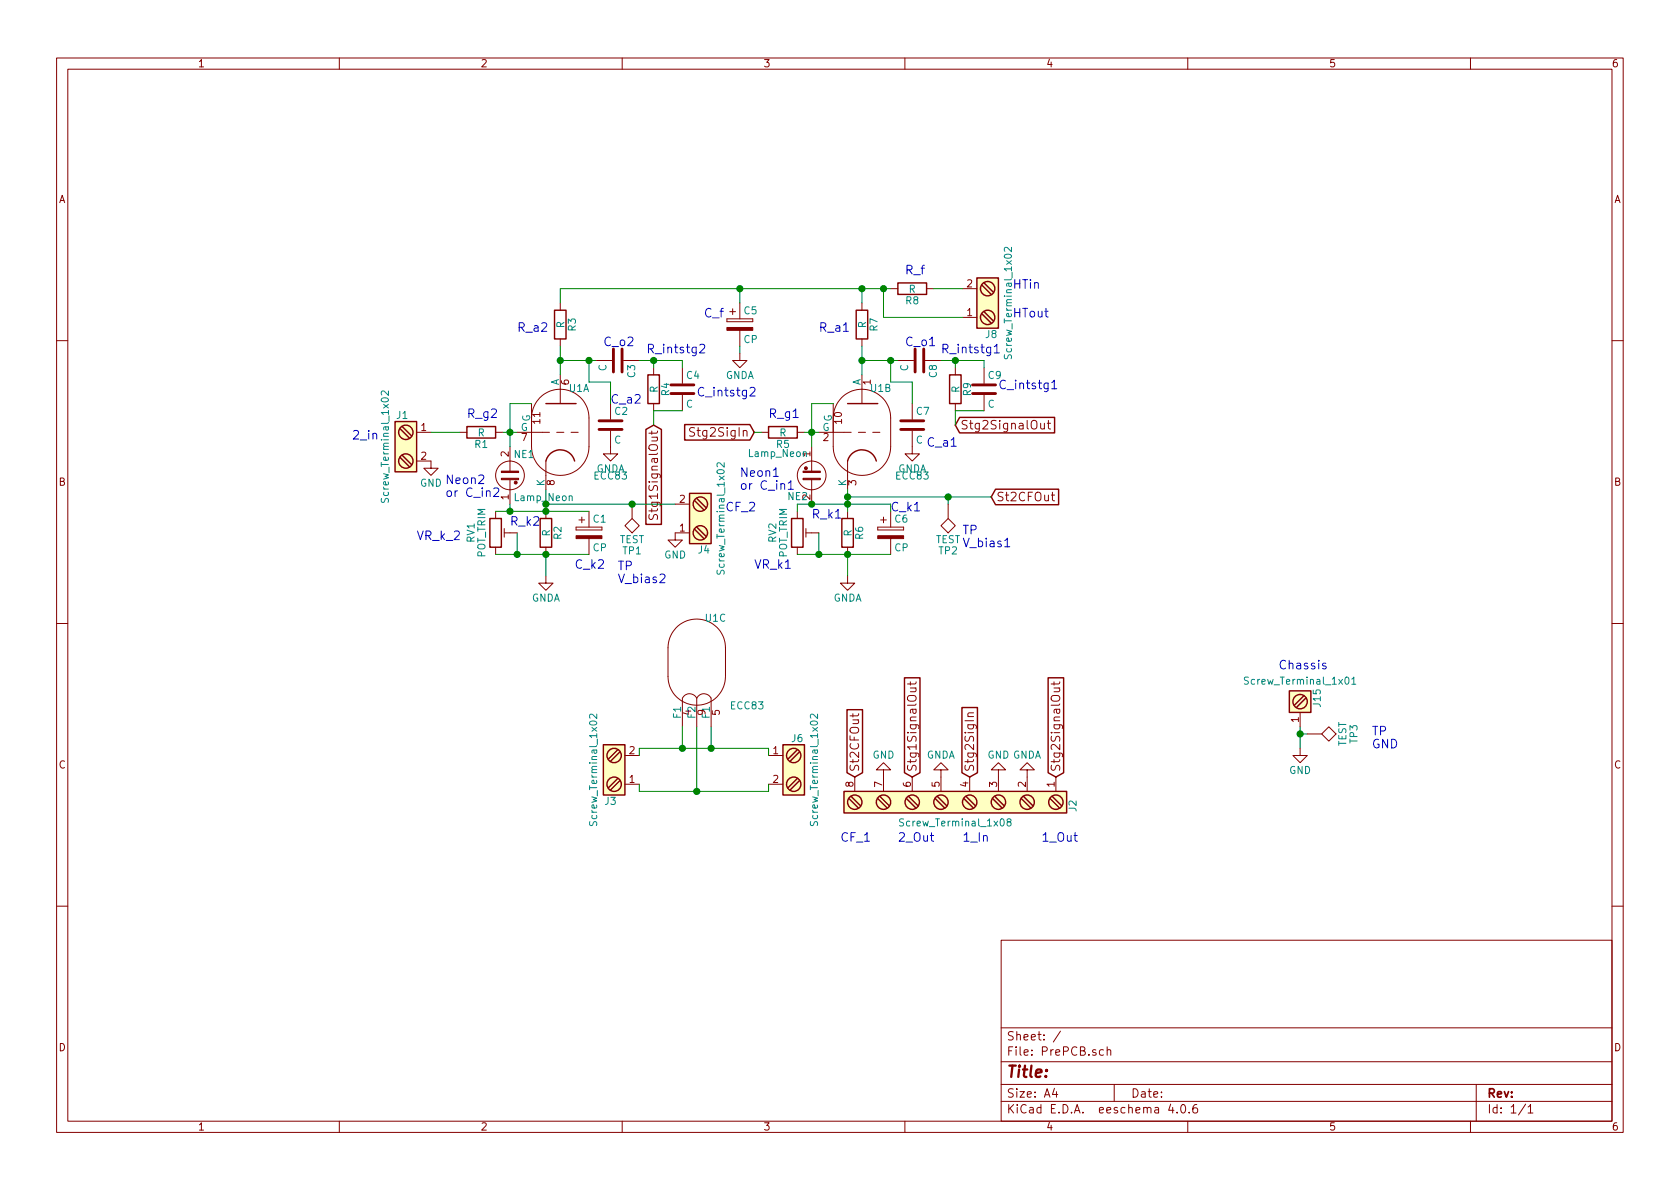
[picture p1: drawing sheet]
EESchema Schematic File Version 4
EELAYER 30 0
EELAYER END
$Descr A4 11693 8268
encoding utf-8
Sheet 1 1
Title ""
Date ""
Rev ""
Comp ""
Comment1 ""
Comment2 ""
Comment3 ""
Comment4 ""
$EndDescr
$Comp
L TristanValvesSch:ECC83 U1
U 1 1
P 3900 3000
F 0 "U1" H 4030 3310 50  0000 C CNN
F 1 "ECC83" H 4250 2700 50  0000 C CNN
F 2 "TristanValves:VALVE-ECC-83-1-TC-Oct" H 4170 2600 50  0001 C CNN
F 3 "" H 3900 3000 60  0001 C CNN
F 4 "" H 0   0   50  0001 C CNN "MFR"
F 5 "" H 0   0   50  0001 C CNN "MPN"
F 6 "" H 0   0   50  0001 C CNN "SPR"
F 7 "" H 0   0   50  0001 C CNN "SPN"
F 8 "" H 0   0   50  0001 C CNN "SPURL"
	1    3900 3000
	1    0    0    -1  
$EndComp
$Comp
L TristanValvesSch:ECC83 U1
U 2 1
P 6000 3000
F 0 "U1" H 6130 3310 50  0000 C CNN
F 1 "ECC83" H 6350 2700 50  0000 C CNN
F 2 "TristanValves:VALVE-ECC-83-1-TC-Oct" H 6270 2600 50  0001 C CNN
F 3 "" H 6000 3000 60  0001 C CNN
F 4 "" H 0   0   50  0001 C CNN "MFR"
F 5 "" H 0   0   50  0001 C CNN "MPN"
F 6 "" H 0   0   50  0001 C CNN "SPR"
F 7 "" H 0   0   50  0001 C CNN "SPN"
F 8 "" H 0   0   50  0001 C CNN "SPURL"
	2    6000 3000
	1    0    0    -1  
$EndComp
$Comp
L PrePCB-rescue:R-device R3
U 1 1
P 3900 2250
F 0 "R3" V 3980 2250 50  0000 C CNN
F 1 "R" V 3900 2250 50  0000 C CNN
F 2 "Resistors_THT:R_Axial_DIN0414_L11.9mm_D4.5mm_P15.24mm_Horizontal" V 3830 2250 50  0001 C CNN
F 3 "" H 3900 2250 50  0001 C CNN
F 4 "" H 0   0   50  0001 C CNN "MFR"
F 5 "" H 0   0   50  0001 C CNN "MPN"
F 6 "" H 0   0   50  0001 C CNN "SPR"
F 7 "" H 0   0   50  0001 C CNN "SPN"
F 8 "" H 0   0   50  0001 C CNN "SPURL"
	1    3900 2250
	1    0    0    -1  
$EndComp
$Comp
L PrePCB-rescue:R-device R7
U 1 1
P 6000 2250
F 0 "R7" V 6080 2250 50  0000 C CNN
F 1 "R" V 6000 2250 50  0000 C CNN
F 2 "Resistors_THT:R_Axial_DIN0414_L11.9mm_D4.5mm_P15.24mm_Horizontal" V 5930 2250 50  0001 C CNN
F 3 "" H 6000 2250 50  0001 C CNN
F 4 "" H 0   0   50  0001 C CNN "MFR"
F 5 "" H 0   0   50  0001 C CNN "MPN"
F 6 "" H 0   0   50  0001 C CNN "SPR"
F 7 "" H 0   0   50  0001 C CNN "SPN"
F 8 "" H 0   0   50  0001 C CNN "SPURL"
	1    6000 2250
	1    0    0    -1  
$EndComp
$Comp
L PrePCB-rescue:R-device R2
U 1 1
P 3800 3700
F 0 "R2" V 3880 3700 50  0000 C CNN
F 1 "R" V 3800 3700 50  0000 C CNN
F 2 "TristanValves:R_Axial_DIN0207_L6.3mm_D2.5mm_P10.16mm_Horizontal" V 3730 3700 50  0001 C CNN
F 3 "" H 3800 3700 50  0001 C CNN
F 4 "" H 0   0   50  0001 C CNN "MFR"
F 5 "" H 0   0   50  0001 C CNN "MPN"
F 6 "" H 0   0   50  0001 C CNN "SPR"
F 7 "" H 0   0   50  0001 C CNN "SPN"
F 8 "" H 0   0   50  0001 C CNN "SPURL"
	1    3800 3700
	1    0    0    -1  
$EndComp
$Comp
L PrePCB-rescue:R-device R6
U 1 1
P 5900 3700
F 0 "R6" V 5980 3700 50  0000 C CNN
F 1 "R" V 5900 3700 50  0000 C CNN
F 2 "TristanValves:R_Axial_DIN0207_L6.3mm_D2.5mm_P10.16mm_Horizontal" V 5830 3700 50  0001 C CNN
F 3 "" H 5900 3700 50  0001 C CNN
F 4 "" H 0   0   50  0001 C CNN "MFR"
F 5 "" H 0   0   50  0001 C CNN "MPN"
F 6 "" H 0   0   50  0001 C CNN "SPR"
F 7 "" H 0   0   50  0001 C CNN "SPN"
F 8 "" H 0   0   50  0001 C CNN "SPURL"
	1    5900 3700
	1    0    0    -1  
$EndComp
$Comp
L PrePCB-rescue:R-device R5
U 1 1
P 5450 3000
F 0 "R5" V 5530 3000 50  0000 C CNN
F 1 "R" V 5450 3000 50  0000 C CNN
F 2 "Resistors_THT:R_Axial_DIN0414_L11.9mm_D4.5mm_P15.24mm_Horizontal" V 5380 3000 50  0001 C CNN
F 3 "" H 5450 3000 50  0001 C CNN
F 4 "" H 0   0   50  0001 C CNN "MFR"
F 5 "" H 0   0   50  0001 C CNN "MPN"
F 6 "" H 0   0   50  0001 C CNN "SPR"
F 7 "" H 0   0   50  0001 C CNN "SPN"
F 8 "" H 0   0   50  0001 C CNN "SPURL"
	1    5450 3000
	0    1    1    0   
$EndComp
$Comp
L PrePCB-rescue:R-device R1
U 1 1
P 3350 3000
F 0 "R1" V 3430 3000 50  0000 C CNN
F 1 "R" V 3350 3000 50  0000 C CNN
F 2 "Resistors_THT:R_Axial_DIN0414_L11.9mm_D4.5mm_P15.24mm_Horizontal" V 3280 3000 50  0001 C CNN
F 3 "" H 3350 3000 50  0001 C CNN
F 4 "" H 0   0   50  0001 C CNN "MFR"
F 5 "" H 0   0   50  0001 C CNN "MPN"
F 6 "" H 0   0   50  0001 C CNN "SPR"
F 7 "" H 0   0   50  0001 C CNN "SPN"
F 8 "" H 0   0   50  0001 C CNN "SPURL"
	1    3350 3000
	0    1    1    0   
$EndComp
$Comp
L PrePCB-rescue:C-device C3
U 1 1
P 4300 2500
F 0 "C3" H 4325 2600 50  0000 L CNN
F 1 "C" H 4325 2400 50  0000 L CNN
F 2 "TristanValves:C_Axial_L17.0mm_D6.5mm_P20.00mm_Horizontal" H 4338 2350 50  0001 C CNN
F 3 "" H 4300 2500 50  0001 C CNN
F 4 "" H 0   0   50  0001 C CNN "MFR"
F 5 "" H 0   0   50  0001 C CNN "MPN"
F 6 "" H 0   0   50  0001 C CNN "SPR"
F 7 "" H 0   0   50  0001 C CNN "SPN"
F 8 "" H 0   0   50  0001 C CNN "SPURL"
	1    4300 2500
	0    1    1    0   
$EndComp
$Comp
L PrePCB-rescue:C-device C8
U 1 1
P 6400 2500
F 0 "C8" H 6425 2600 50  0000 L CNN
F 1 "C" H 6425 2400 50  0000 L CNN
F 2 "TristanValves:C_Axial_L17.0mm_D6.5mm_P20.00mm_Horizontal" H 6438 2350 50  0001 C CNN
F 3 "" H 6400 2500 50  0001 C CNN
F 4 "" H 0   0   50  0001 C CNN "MFR"
F 5 "" H 0   0   50  0001 C CNN "MPN"
F 6 "" H 0   0   50  0001 C CNN "SPR"
F 7 "" H 0   0   50  0001 C CNN "SPN"
F 8 "" H 0   0   50  0001 C CNN "SPURL"
	1    6400 2500
	0    1    1    0   
$EndComp
$Comp
L PrePCB-rescue:C-device C2
U 1 1
P 4250 2950
F 0 "C2" H 4275 3050 50  0000 L CNN
F 1 "C" H 4275 2850 50  0000 L CNN
F 2 "TristanValves:C_Disc_D7.5mm_W5.0mm_P7.50mm" H 4288 2800 50  0001 C CNN
F 3 "" H 4250 2950 50  0001 C CNN
F 4 "" H 0   0   50  0001 C CNN "MFR"
F 5 "" H 0   0   50  0001 C CNN "MPN"
F 6 "" H 0   0   50  0001 C CNN "SPR"
F 7 "" H 0   0   50  0001 C CNN "SPN"
F 8 "" H 0   0   50  0001 C CNN "SPURL"
	1    4250 2950
	1    0    0    -1  
$EndComp
$Comp
L PrePCB-rescue:C-device C7
U 1 1
P 6350 2950
F 0 "C7" H 6375 3050 50  0000 L CNN
F 1 "C" H 6375 2850 50  0000 L CNN
F 2 "TristanValves:C_Disc_D7.5mm_W5.0mm_P7.50mm" H 6388 2800 50  0001 C CNN
F 3 "" H 6350 2950 50  0001 C CNN
F 4 "" H 0   0   50  0001 C CNN "MFR"
F 5 "" H 0   0   50  0001 C CNN "MPN"
F 6 "" H 0   0   50  0001 C CNN "SPR"
F 7 "" H 0   0   50  0001 C CNN "SPN"
F 8 "" H 0   0   50  0001 C CNN "SPURL"
	1    6350 2950
	1    0    0    -1  
$EndComp
$Comp
L PrePCB-rescue:CP-device C1
U 1 1
P 4100 3700
F 0 "C1" H 4125 3800 50  0000 L CNN
F 1 "CP" H 4125 3600 50  0000 L CNN
F 2 "Capacitors_THT:CP_Radial_D5.0mm_P2.00mm" H 4138 3550 50  0001 C CNN
F 3 "" H 4100 3700 50  0001 C CNN
F 4 "" H 0   0   50  0001 C CNN "MFR"
F 5 "" H 0   0   50  0001 C CNN "MPN"
F 6 "" H 0   0   50  0001 C CNN "SPR"
F 7 "" H 0   0   50  0001 C CNN "SPN"
F 8 "" H 0   0   50  0001 C CNN "SPURL"
	1    4100 3700
	1    0    0    -1  
$EndComp
$Comp
L PrePCB-rescue:CP-device C6
U 1 1
P 6200 3700
F 0 "C6" H 6225 3800 50  0000 L CNN
F 1 "CP" H 6225 3600 50  0000 L CNN
F 2 "Capacitors_THT:CP_Radial_D5.0mm_P2.00mm" H 6238 3550 50  0001 C CNN
F 3 "" H 6200 3700 50  0001 C CNN
F 4 "" H 0   0   50  0001 C CNN "MFR"
F 5 "" H 0   0   50  0001 C CNN "MPN"
F 6 "" H 0   0   50  0001 C CNN "SPR"
F 7 "" H 0   0   50  0001 C CNN "SPN"
F 8 "" H 0   0   50  0001 C CNN "SPURL"
	1    6200 3700
	1    0    0    -1  
$EndComp
$Comp
L PrePCB-rescue:POT_TRIM RV1
U 1 1
P 3450 3700
F 0 "RV1" V 3275 3700 50  0000 C CNN
F 1 "POT_TRIM" V 3350 3700 50  0000 C CNN
F 2 "TristanValves:Potentiometer_Trimmer_Bourns_3339P_Horizontal" H 3450 3700 50  0001 C CNN
F 3 "" H 3450 3700 50  0001 C CNN
F 4 "" H 0   0   50  0001 C CNN "MFR"
F 5 "" H 0   0   50  0001 C CNN "MPN"
F 6 "" H 0   0   50  0001 C CNN "SPR"
F 7 "652-3339P-1-502LF" H 0   0   50  0001 C CNN "SPN"
F 8 "" H 0   0   50  0001 C CNN "SPURL"
	1    3450 3700
	1    0    0    -1  
$EndComp
$Comp
L PrePCB-rescue:POT_TRIM RV2
U 1 1
P 5550 3700
F 0 "RV2" V 5375 3700 50  0000 C CNN
F 1 "POT_TRIM" V 5450 3700 50  0000 C CNN
F 2 "TristanValves:Potentiometer_Trimmer_Bourns_3339P_Horizontal" H 5550 3700 50  0001 C CNN
F 3 "" H 5550 3700 50  0001 C CNN
F 4 "" H 0   0   50  0001 C CNN "MFR"
F 5 "" H 0   0   50  0001 C CNN "MPN"
F 6 "" H 0   0   50  0001 C CNN "SPR"
F 7 "652-3339P-1-502LF" H 0   0   50  0001 C CNN "SPN"
F 8 "" H 0   0   50  0001 C CNN "SPURL"
	1    5550 3700
	1    0    0    -1  
$EndComp
$Comp
L PrePCB-rescue:Lamp_Neon-device NE2
U 1 1
P 5650 3300
F 0 "NE2" H 5675 3450 50  0000 L CNN
F 1 "Lamp_Neon" H 5675 3150 50  0000 L CNN
F 2 "TristanValves:C_Disc_D7.5mm_W5.0mm_P7.50mm" V 5650 3400 50  0001 C CNN
F 3 "" V 5650 3400 50  0001 C CNN
F 4 "" H 0   0   50  0001 C CNN "MFR"
F 5 "" H 0   0   50  0001 C CNN "MPN"
F 6 "" H 0   0   50  0001 C CNN "SPR"
F 7 "" H 0   0   50  0001 C CNN "SPN"
F 8 "" H 0   0   50  0001 C CNN "SPURL"
	1    5650 3300
	-1   0    0    1   
$EndComp
$Comp
L PrePCB-rescue:Lamp_Neon-device NE1
U 1 1
P 3550 3300
F 0 "NE1" H 3575 3450 50  0000 L CNN
F 1 "Lamp_Neon" H 3575 3150 50  0000 L CNN
F 2 "TristanValves:C_Disc_D7.5mm_W5.0mm_P7.50mm" V 3550 3400 50  0001 C CNN
F 3 "" V 3550 3400 50  0001 C CNN
F 4 "" H 0   0   50  0001 C CNN "MFR"
F 5 "" H 0   0   50  0001 C CNN "MPN"
F 6 "" H 0   0   50  0001 C CNN "SPR"
F 7 "" H 0   0   50  0001 C CNN "SPN"
F 8 "" H 0   0   50  0001 C CNN "SPURL"
	1    3550 3300
	1    0    0    -1  
$EndComp
$Comp
L PrePCB-rescue:R-device R4
U 1 1
P 4550 2700
F 0 "R4" V 4630 2700 50  0000 C CNN
F 1 "R" V 4550 2700 50  0000 C CNN
F 2 "TristanValves:R_Axial_DIN0207_L6.3mm_D2.5mm_P10.16mm_Horizontal" V 4480 2700 50  0001 C CNN
F 3 "" H 4550 2700 50  0001 C CNN
F 4 "" H 0   0   50  0001 C CNN "MFR"
F 5 "" H 0   0   50  0001 C CNN "MPN"
F 6 "" H 0   0   50  0001 C CNN "SPR"
F 7 "" H 0   0   50  0001 C CNN "SPN"
F 8 "" H 0   0   50  0001 C CNN "SPURL"
	1    4550 2700
	1    0    0    -1  
$EndComp
$Comp
L PrePCB-rescue:R-device R9
U 1 1
P 6650 2700
F 0 "R9" V 6730 2700 50  0000 C CNN
F 1 "R" V 6650 2700 50  0000 C CNN
F 2 "TristanValves:R_Axial_DIN0207_L6.3mm_D2.5mm_P10.16mm_Horizontal" V 6580 2700 50  0001 C CNN
F 3 "" H 6650 2700 50  0001 C CNN
F 4 "" H 0   0   50  0001 C CNN "MFR"
F 5 "" H 0   0   50  0001 C CNN "MPN"
F 6 "" H 0   0   50  0001 C CNN "SPR"
F 7 "" H 0   0   50  0001 C CNN "SPN"
F 8 "" H 0   0   50  0001 C CNN "SPURL"
	1    6650 2700
	1    0    0    -1  
$EndComp
$Comp
L PrePCB-rescue:C-device C4
U 1 1
P 4750 2700
F 0 "C4" H 4775 2800 50  0000 L CNN
F 1 "C" H 4775 2600 50  0000 L CNN
F 2 "TristanValves:C_Axial_L3.8mm_D2.6mm_P12.50mm_Horizontal" H 4788 2550 50  0001 C CNN
F 3 "" H 4750 2700 50  0001 C CNN
F 4 "" H 0   0   50  0001 C CNN "MFR"
F 5 "" H 0   0   50  0001 C CNN "MPN"
F 6 "" H 0   0   50  0001 C CNN "SPR"
F 7 "" H 0   0   50  0001 C CNN "SPN"
F 8 "" H 0   0   50  0001 C CNN "SPURL"
	1    4750 2700
	1    0    0    -1  
$EndComp
$Comp
L PrePCB-rescue:C-device C9
U 1 1
P 6850 2700
F 0 "C9" H 6875 2800 50  0000 L CNN
F 1 "C" H 6875 2600 50  0000 L CNN
F 2 "TristanValves:C_Axial_L3.8mm_D2.6mm_P12.50mm_Horizontal" H 6888 2550 50  0001 C CNN
F 3 "" H 6850 2700 50  0001 C CNN
F 4 "" H 0   0   50  0001 C CNN "MFR"
F 5 "" H 0   0   50  0001 C CNN "MPN"
F 6 "" H 0   0   50  0001 C CNN "SPR"
F 7 "" H 0   0   50  0001 C CNN "SPN"
F 8 "" H 0   0   50  0001 C CNN "SPURL"
	1    6850 2700
	1    0    0    -1  
$EndComp
$Comp
L power:GNDA #PWR01
U 1 1
P 3800 4000
F 0 "#PWR01" H 3800 3750 50  0001 C CNN
F 1 "GNDA" H 3800 3850 50  0000 C CNN
F 2 "" H 3800 4000 50  0000 C CNN
F 3 "" H 3800 4000 50  0000 C CNN
	1    3800 4000
	1    0    0    -1  
$EndComp
$Comp
L power:GNDA #PWR02
U 1 1
P 5900 4000
F 0 "#PWR02" H 5900 3750 50  0001 C CNN
F 1 "GNDA" H 5900 3850 50  0000 C CNN
F 2 "" H 5900 4000 50  0000 C CNN
F 3 "" H 5900 4000 50  0000 C CNN
	1    5900 4000
	1    0    0    -1  
$EndComp
$Comp
L PrePCB-rescue:CP-device C5
U 1 1
P 5150 2250
F 0 "C5" H 5175 2350 50  0000 L CNN
F 1 "CP" H 5175 2150 50  0000 L CNN
F 2 "TristanValves:CP_Radial_D18.0mm_P7.50mm" H 5188 2100 50  0001 C CNN
F 3 "" H 5150 2250 50  0001 C CNN
F 4 "Nichicon" H 0   0   50  0001 C CNN "MFR"
F 5 "UCA2W220MHD6" H 0   0   50  0001 C CNN "MPN"
F 6 "" H 0   0   50  0001 C CNN "SPR"
F 7 "647-UCA2W220MHD6" H 0   0   50  0001 C CNN "SPN"
F 8 "" H 0   0   50  0001 C CNN "SPURL"
	1    5150 2250
	1    0    0    -1  
$EndComp
$Comp
L power:GNDA #PWR03
U 1 1
P 5150 2450
F 0 "#PWR03" H 5150 2200 50  0001 C CNN
F 1 "GNDA" H 5150 2300 50  0000 C CNN
F 2 "" H 5150 2450 50  0000 C CNN
F 3 "" H 5150 2450 50  0000 C CNN
	1    5150 2450
	1    0    0    -1  
$EndComp
$Comp
L PrePCB-rescue:R-device R8
U 1 1
P 6350 2000
F 0 "R8" V 6430 2000 50  0000 C CNN
F 1 "R" V 6350 2000 50  0000 C CNN
F 2 "Resistors_THT:R_Axial_DIN0414_L11.9mm_D4.5mm_P15.24mm_Horizontal" V 6280 2000 50  0001 C CNN
F 3 "" H 6350 2000 50  0001 C CNN
F 4 "" H 0   0   50  0001 C CNN "MFR"
F 5 "" H 0   0   50  0001 C CNN "MPN"
F 6 "" H 0   0   50  0001 C CNN "SPR"
F 7 "" H 0   0   50  0001 C CNN "SPN"
F 8 "" H 0   0   50  0001 C CNN "SPURL"
	1    6350 2000
	0    1    1    0   
$EndComp
$Comp
L power:GND #PWR04
U 1 1
P 3000 3200
F 0 "#PWR04" H 3000 2950 50  0001 C CNN
F 1 "GND" H 3000 3050 50  0000 C CNN
F 2 "" H 3000 3200 50  0000 C CNN
F 3 "" H 3000 3200 50  0000 C CNN
	1    3000 3200
	1    0    0    -1  
$EndComp
$Comp
L TristanValvesSch:ECC83 U1
U 3 1
P 4850 4600
F 0 "U1" H 4980 4910 50  0000 C CNN
F 1 "ECC83" H 5200 4300 50  0000 C CNN
F 2 "TristanValves:VALVE-ECC-83-1-TC-Oct" H 5120 4200 50  0001 C CNN
F 3 "" H 4850 4600 60  0001 C CNN
F 4 "" H 0   0   50  0001 C CNN "MFR"
F 5 "" H 0   0   50  0001 C CNN "MPN"
F 6 "" H 0   0   50  0001 C CNN "SPR"
F 7 "" H 0   0   50  0001 C CNN "SPN"
F 8 "" H 0   0   50  0001 C CNN "SPURL"
	3    4850 4600
	1    0    0    -1  
$EndComp
$Comp
L power:GNDA #PWR05
U 1 1
P 6550 5400
F 0 "#PWR05" H 6550 5150 50  0001 C CNN
F 1 "GNDA" H 6550 5250 50  0000 C CNN
F 2 "" H 6550 5400 50  0000 C CNN
F 3 "" H 6550 5400 50  0000 C CNN
	1    6550 5400
	-1   0    0    1   
$EndComp
$Comp
L power:GNDA #PWR06
U 1 1
P 7150 5400
F 0 "#PWR06" H 7150 5150 50  0001 C CNN
F 1 "GNDA" H 7150 5250 50  0000 C CNN
F 2 "" H 7150 5400 50  0000 C CNN
F 3 "" H 7150 5400 50  0000 C CNN
	1    7150 5400
	-1   0    0    1   
$EndComp
$Comp
L power:GND #PWR07
U 1 1
P 6150 5400
F 0 "#PWR07" H 6150 5150 50  0001 C CNN
F 1 "GND" H 6150 5250 50  0000 C CNN
F 2 "" H 6150 5400 50  0000 C CNN
F 3 "" H 6150 5400 50  0000 C CNN
	1    6150 5400
	-1   0    0    1   
$EndComp
$Comp
L power:GND #PWR08
U 1 1
P 6950 5400
F 0 "#PWR08" H 6950 5150 50  0001 C CNN
F 1 "GND" H 6950 5250 50  0000 C CNN
F 2 "" H 6950 5400 50  0000 C CNN
F 3 "" H 6950 5400 50  0000 C CNN
	1    6950 5400
	-1   0    0    1   
$EndComp
$Comp
L PrePCB-rescue:Screw_Terminal_1x01 J15
U 1 1
P 9050 4850
F 0 "J15" H 9050 5000 50  0000 C TNN
F 1 "Screw_Terminal_1x01" V 8900 4850 50  0000 C TNN
F 2 "TristanValves:MountingHole_3.2mm_M3_Pad" H 9050 4725 50  0001 C CNN
F 3 "" H 9050 4750 50  0001 C CNN
F 4 "" H 0   0   50  0001 C CNN "MFR"
F 5 "" H 0   0   50  0001 C CNN "MPN"
F 6 "" H 0   0   50  0001 C CNN "SPR"
F 7 "" H 0   0   50  0001 C CNN "SPN"
F 8 "" H 0   0   50  0001 C CNN "SPURL"
	1    9050 4850
	0    1    1    0   
$EndComp
$Comp
L power:GND #PWR09
U 1 1
P 9050 5200
F 0 "#PWR09" H 9050 4950 50  0001 C CNN
F 1 "GND" H 9050 5050 50  0000 C CNN
F 2 "" H 9050 5200 50  0000 C CNN
F 3 "" H 9050 5200 50  0000 C CNN
	1    9050 5200
	1    0    0    -1  
$EndComp
$Comp
L PrePCB-rescue:Screw_Terminal_1x02 J6
U 1 1
P 5550 5350
F 0 "J6" H 5550 5600 50  0000 C TNN
F 1 "Screw_Terminal_1x02" V 5400 5350 50  0000 C TNN
F 2 "TristanValves:PhoenixContact_MCV-G_02x5.08mm_Vertical" H 5550 5125 50  0001 C CNN
F 3 "" H 5525 5350 50  0001 C CNN
F 4 "" H 0   0   50  0001 C CNN "MFR"
F 5 "" H 0   0   50  0001 C CNN "MPN"
F 6 "" H 0   0   50  0001 C CNN "SPR"
F 7 "651-1729128" H 0   0   50  0001 C CNN "SPN"
F 8 "" H 0   0   50  0001 C CNN "SPURL"
	1    5550 5350
	-1   0    0    -1  
$EndComp
$Comp
L PrePCB-rescue:Screw_Terminal_1x02 J3
U 1 1
P 4250 5350
F 0 "J3" H 4250 5600 50  0000 C TNN
F 1 "Screw_Terminal_1x02" V 4100 5350 50  0000 C TNN
F 2 "TristanValves:PhoenixContact_MCV-G_02x5.08mm_Vertical" H 4250 5125 50  0001 C CNN
F 3 "" H 4225 5350 50  0001 C CNN
F 4 "" H 0   0   50  0001 C CNN "MFR"
F 5 "" H 0   0   50  0001 C CNN "MPN"
F 6 "" H 0   0   50  0001 C CNN "SPR"
F 7 "651-1729128" H 0   0   50  0001 C CNN "SPN"
F 8 "" H 0   0   50  0001 C CNN "SPURL"
	1    4250 5350
	1    0    0    1   
$EndComp
$Comp
L PrePCB-rescue:Screw_Terminal_1x02 J1
U 1 1
P 2800 3100
F 0 "J1" H 2800 3350 50  0000 C TNN
F 1 "Screw_Terminal_1x02" V 2650 3100 50  0000 C TNN
F 2 "TristanValves:PhoenixContact_MCV-G_02x5.08mm_Vertical" H 2800 2875 50  0001 C CNN
F 3 "" H 2775 3100 50  0001 C CNN
F 4 "" H 0   0   50  0001 C CNN "MFR"
F 5 "" H 0   0   50  0001 C CNN "MPN"
F 6 "" H 0   0   50  0001 C CNN "SPR"
F 7 "651-1729128" H 0   0   50  0001 C CNN "SPN"
F 8 "" H 0   0   50  0001 C CNN "SPURL"
	1    2800 3100
	1    0    0    -1  
$EndComp
$Comp
L PrePCB-rescue:Screw_Terminal_1x02 J8
U 1 1
P 6900 2100
F 0 "J8" H 6900 2350 50  0000 C TNN
F 1 "Screw_Terminal_1x02" V 6750 2100 50  0000 C TNN
F 2 "TristanValves:PhoenixContact_MCV-G_02x5.08mm_Vertical" H 6900 1875 50  0001 C CNN
F 3 "" H 6875 2100 50  0001 C CNN
F 4 "" H 0   0   50  0001 C CNN "MFR"
F 5 "" H 0   0   50  0001 C CNN "MPN"
F 6 "" H 0   0   50  0001 C CNN "SPR"
F 7 "651-1729128" H 0   0   50  0001 C CNN "SPN"
F 8 "" H 0   0   50  0001 C CNN "SPURL"
	1    6900 2100
	-1   0    0    1   
$EndComp
$Comp
L PrePCB-rescue:TEST TP1
U 1 1
P 4400 3500
F 0 "TP1" H 4400 3800 50  0000 C BNN
F 1 "TEST" H 4400 3750 50  0000 C CNN
F 2 "TristanValves:Test_Point_Keystone_5005-5009_Compact" H 4400 3500 50  0001 C CNN
F 3 "" H 4400 3500 50  0001 C CNN
F 4 "" H 0   0   50  0001 C CNN "MFR"
F 5 "" H 0   0   50  0001 C CNN "MPN"
F 6 "" H 0   0   50  0001 C CNN "SPR"
F 7 "534-5006" H 0   0   50  0001 C CNN "SPN"
F 8 "" H 0   0   50  0001 C CNN "SPURL"
	1    4400 3500
	-1   0    0    1   
$EndComp
$Comp
L PrePCB-rescue:TEST TP2
U 1 1
P 6600 3500
F 0 "TP2" H 6600 3800 50  0000 C BNN
F 1 "TEST" H 6600 3750 50  0000 C CNN
F 2 "TristanValves:Test_Point_Keystone_5005-5009_Compact" H 6600 3500 50  0001 C CNN
F 3 "" H 6600 3500 50  0001 C CNN
F 4 "" H 0   0   50  0001 C CNN "MFR"
F 5 "" H 0   0   50  0001 C CNN "MPN"
F 6 "" H 0   0   50  0001 C CNN "SPR"
F 7 "534-5006" H 0   0   50  0001 C CNN "SPN"
F 8 "" H 0   0   50  0001 C CNN "SPURL"
	1    6600 3500
	-1   0    0    1   
$EndComp
$Comp
L PrePCB-rescue:TEST TP3
U 1 1
P 9100 5100
F 0 "TP3" H 9100 5400 50  0000 C BNN
F 1 "TEST" H 9100 5350 50  0000 C CNN
F 2 "TristanValves:Test_Point_Keystone_5005-5009_Compact" H 9100 5100 50  0001 C CNN
F 3 "" H 9100 5100 50  0001 C CNN
F 4 "" H 0   0   50  0001 C CNN "MFR"
F 5 "" H 0   0   50  0001 C CNN "MPN"
F 6 "" H 0   0   50  0001 C CNN "SPR"
F 7 "534-5006" H 0   0   50  0001 C CNN "SPN"
F 8 "" H 0   0   50  0001 C CNN "SPURL"
	1    9100 5100
	0    1    1    0   
$EndComp
$Comp
L PrePCB-rescue:Screw_Terminal_1x02 J4
U 1 1
P 4900 3600
F 0 "J4" H 4900 3850 50  0000 C TNN
F 1 "Screw_Terminal_1x02" V 4750 3600 50  0000 C TNN
F 2 "TristanValves:PhoenixContact_MCV-G_02x5.08mm_Vertical" H 4900 3375 50  0001 C CNN
F 3 "" H 4875 3600 50  0001 C CNN
F 4 "" H 0   0   50  0001 C CNN "MFR"
F 5 "" H 0   0   50  0001 C CNN "MPN"
F 6 "" H 0   0   50  0001 C CNN "SPR"
F 7 "651-1729128" H 0   0   50  0001 C CNN "SPN"
F 8 "" H 0   0   50  0001 C CNN "SPURL"
	1    4900 3600
	-1   0    0    1   
$EndComp
$Comp
L power:GND #PWR010
U 1 1
P 4700 3700
F 0 "#PWR010" H 4700 3450 50  0001 C CNN
F 1 "GND" H 4700 3550 50  0000 C CNN
F 2 "" H 4700 3700 50  0000 C CNN
F 3 "" H 4700 3700 50  0000 C CNN
	1    4700 3700
	1    0    0    -1  
$EndComp
$Comp
L PrePCB-rescue:Screw_Terminal_1x08 J2
U 1 1
P 6650 5600
F 0 "J2" H 6650 6450 50  0000 C TNN
F 1 "Screw_Terminal_1x08" V 6500 5600 50  0000 C TNN
F 2 "Connectors_Phoenix:PhoenixContact_MCV-G_08x5.08mm_Vertical" H 6650 4775 50  0001 C CNN
F 3 "" H 6625 6200 50  0001 C CNN
F 4 "" H 0   0   50  0001 C CNN "MFR"
F 5 "" H 0   0   50  0001 C CNN "MPN"
F 6 "" H 0   0   50  0001 C CNN "SPR"
F 7 "651-1729186" H 0   0   50  0001 C CNN "SPN"
F 8 "" H 0   0   50  0001 C CNN "SPURL"
	1    6650 5600
	0    1    -1   0   
$EndComp
$Comp
L power:GNDA #PWR0101
U 1 1
P 6350 3100
F 0 "#PWR0101" H 6350 2850 50  0001 C CNN
F 1 "GNDA" H 6350 2950 50  0000 C CNN
F 2 "" H 6350 3100 50  0000 C CNN
F 3 "" H 6350 3100 50  0000 C CNN
	1    6350 3100
	1    0    0    -1  
$EndComp
$Comp
L power:GNDA #PWR0102
U 1 1
P 4250 3100
F 0 "#PWR0102" H 4250 2850 50  0001 C CNN
F 1 "GNDA" H 4250 2950 50  0000 C CNN
F 2 "" H 4250 3100 50  0000 C CNN
F 3 "" H 4250 3100 50  0000 C CNN
	1    4250 3100
	1    0    0    -1  
$EndComp
Text GLabel 4550 2950 3    60   Input ~ 0
Stg1SignalOut
Text GLabel 7350 5400 1    60   Input ~ 0
Stg2SignalOut
Text GLabel 6350 5400 1    60   Input ~ 0
Stg1SignalOut
Text GLabel 6650 2950 2    60   Input ~ 0
Stg2SignalOut
Text GLabel 5250 3000 0    60   Input ~ 0
Stg2SigIn
Text GLabel 6750 5400 1    60   Input ~ 0
Stg2SigIn
Text GLabel 6900 3450 2    60   Input ~ 0
St2CFOut
Text GLabel 5950 5400 1    60   Input ~ 0
St2CFOut
Wire Wire Line
	3000 3000 3200 3000
Wire Wire Line
	3500 3000 3550 3000
Wire Wire Line
	3550 2800 3550 3000
Wire Wire Line
	3800 3550 3800 3500
Wire Wire Line
	3800 3850 3800 4000
Wire Wire Line
	3450 3550 3550 3550
Wire Wire Line
	3550 3500 3550 3550
Wire Wire Line
	3450 3850 3600 3850
Wire Wire Line
	3900 2400 3900 2500
Wire Wire Line
	3900 2500 4100 2500
Wire Wire Line
	4250 2800 4250 2650
Wire Wire Line
	4250 2650 4100 2650
Wire Wire Line
	4100 2650 4100 2500
Wire Wire Line
	4450 2500 4550 2500
Wire Wire Line
	4550 2500 4550 2550
Wire Wire Line
	4750 2500 4750 2550
Wire Wire Line
	4550 2850 4550 2950
Wire Wire Line
	4550 2850 4750 2850
Wire Wire Line
	5150 2400 5150 2450
Wire Wire Line
	3900 2000 5150 2000
Wire Wire Line
	6000 2400 6000 2500
Wire Wire Line
	6000 2500 6200 2500
Wire Wire Line
	6550 2500 6650 2500
Wire Wire Line
	6650 2500 6650 2550
Wire Wire Line
	6850 2500 6850 2550
Wire Wire Line
	6650 2850 6650 2950
Wire Wire Line
	6650 2850 6850 2850
Wire Wire Line
	6200 2500 6200 2650
Wire Wire Line
	6200 2650 6350 2650
Wire Wire Line
	6350 2650 6350 2800
Wire Wire Line
	5550 3550 5550 3500
Wire Wire Line
	5550 3500 5650 3500
Wire Wire Line
	5550 3850 5700 3850
Wire Wire Line
	6200 3500 6200 3550
Wire Wire Line
	5900 3850 5900 4000
Wire Wire Line
	6500 2000 6700 2000
Wire Wire Line
	5250 3000 5300 3000
Wire Wire Line
	5600 3000 5650 3000
Wire Wire Line
	5650 2800 5650 3000
Wire Wire Line
	4450 5200 4750 5200
Wire Wire Line
	4950 5200 4950 5050
Wire Wire Line
	4750 5200 4750 5050
Wire Wire Line
	4450 5500 4850 5500
Wire Wire Line
	4850 5500 4850 5050
Wire Wire Line
	9050 5050 9050 5100
Wire Wire Line
	5700 3700 5700 3850
Wire Wire Line
	3600 3700 3600 3850
Wire Wire Line
	4450 5250 4450 5200
Wire Wire Line
	4450 5450 4450 5500
Wire Wire Line
	5350 5200 5350 5250
Wire Wire Line
	5350 5500 5350 5450
Wire Wire Line
	9100 5100 9050 5100
Wire Wire Line
	6600 3500 6600 3450
Wire Wire Line
	3900 2000 3900 2100
Wire Wire Line
	5150 2100 5150 2000
Wire Wire Line
	3800 3500 4400 3500
Wire Wire Line
	5900 3400 5900 3450
Wire Wire Line
	5900 3450 6600 3450
Wire Wire Line
	6700 2200 6150 2200
Wire Wire Line
	6150 2200 6150 2000
Wire Wire Line
	6000 2100 6000 2000
Wire Wire Line
	3550 2800 3700 2800
Wire Wire Line
	5650 2800 5800 2800
Connection ~ 3550 3000
Connection ~ 3550 3550
Connection ~ 3800 3550
Connection ~ 3800 3850
Connection ~ 3900 2500
Connection ~ 4100 2500
Connection ~ 4550 2500
Connection ~ 6000 2500
Connection ~ 6650 2500
Connection ~ 6200 2500
Connection ~ 5900 3500
Connection ~ 5650 3500
Connection ~ 5900 3850
Connection ~ 6000 2000
Connection ~ 5650 3000
Connection ~ 4950 5200
Connection ~ 4750 5200
Connection ~ 4850 5500
Connection ~ 5700 3850
Connection ~ 3600 3850
Connection ~ 9050 5100
Connection ~ 6600 3450
Connection ~ 5150 2000
Connection ~ 3800 3500
Connection ~ 5900 3450
Connection ~ 4400 3500
Connection ~ 6150 2000
Text Notes 6700 5850 0    60   ~ 0
1_In
Text Notes 6250 5850 0    60   ~ 0
2_Out
Text Notes 5850 5850 0    60   ~ 0
CF_1
Text Notes 7250 5850 0    60   ~ 0
1_Out
Text Notes 5350 2900 0    60   ~ 0
R_g1
Text Notes 5150 3400 0    60   ~ 0
Neon1\nor C_in1
Text Notes 5250 3950 0    60   ~ 0
VR_k1
Text Notes 5650 3600 0    60   ~ 0
R_k1
Text Notes 6200 3550 0    60   ~ 0
C_k1
Text Notes 6700 3800 0    60   ~ 0
TP\nV_bias1
Text Notes 6450 3100 0    60   ~ 0
C_a1
Text Notes 6300 2400 0    60   ~ 0
C_o1
Text Notes 5700 2300 0    60   ~ 0
R_a1
Text Notes 6550 2450 0    60   ~ 0
R_intstg1
Text Notes 6950 2700 0    60   ~ 0
C_intstg1
Text Notes 6300 1900 0    60   ~ 0
R_f
Text Notes 4900 2200 0    60   ~ 0
C_f
Text Notes 7050 2000 0    60   ~ 0
HTin
Text Notes 7050 2200 0    60   ~ 0
HTout
Text Notes 3600 2300 0    60   ~ 0
R_a2
Text Notes 3250 2900 0    60   ~ 0
R_g2
Text Notes 3100 3450 0    60   ~ 0
Neon2\nor C_in2
Text Notes 5050 3550 0    60   ~ 0
CF_2
Text Notes 2450 3050 0    60   ~ 0
2_in
Text Notes 2900 3750 0    60   ~ 0
VR_k_2
Text Notes 3550 3650 0    60   ~ 0
R_k2
Text Notes 4000 3950 0    60   ~ 0
C_k2
Text Notes 4300 4050 0    60   ~ 0
TP\nV_bias2
Text Notes 4250 2800 0    60   ~ 0
C_a2
Text Notes 4200 2400 0    60   ~ 0
C_o2
Text Notes 4500 2450 0    60   ~ 0
R_intstg2
Text Notes 4850 2750 0    60   ~ 0
C_intstg2
Text Notes 8900 4650 0    60   ~ 0
Chassis
Text Notes 9550 5200 0    60   ~ 0
TP\nGND
Wire Wire Line
	3550 3000 3600 3000
Wire Wire Line
	3550 3000 3550 3100
Wire Wire Line
	3550 3550 3800 3550
Wire Wire Line
	3800 3550 4100 3550
Wire Wire Line
	3800 3850 4100 3850
Wire Wire Line
	3900 2500 3900 2600
Wire Wire Line
	4100 2500 4150 2500
Wire Wire Line
	4550 2500 4750 2500
Wire Wire Line
	6000 2500 6000 2600
Wire Wire Line
	6650 2500 6850 2500
Wire Wire Line
	6200 2500 6250 2500
Wire Wire Line
	5900 3500 6200 3500
Wire Wire Line
	5900 3500 5900 3550
Wire Wire Line
	5650 3500 5900 3500
Wire Wire Line
	5900 3850 6200 3850
Wire Wire Line
	6000 2000 6150 2000
Wire Wire Line
	5650 3000 5700 3000
Wire Wire Line
	5650 3000 5650 3100
Wire Wire Line
	4950 5200 5350 5200
Wire Wire Line
	4750 5200 4950 5200
Wire Wire Line
	4850 5500 5350 5500
Wire Wire Line
	5700 3850 5900 3850
Wire Wire Line
	3600 3850 3800 3850
Wire Wire Line
	9050 5100 9050 5200
Wire Wire Line
	6600 3450 6900 3450
Wire Wire Line
	5150 2000 6000 2000
Wire Wire Line
	3800 3500 3800 3400
Wire Wire Line
	5900 3450 5900 3500
Wire Wire Line
	4400 3500 4700 3500
Wire Wire Line
	6150 2000 6200 2000
$EndSCHEMATC
